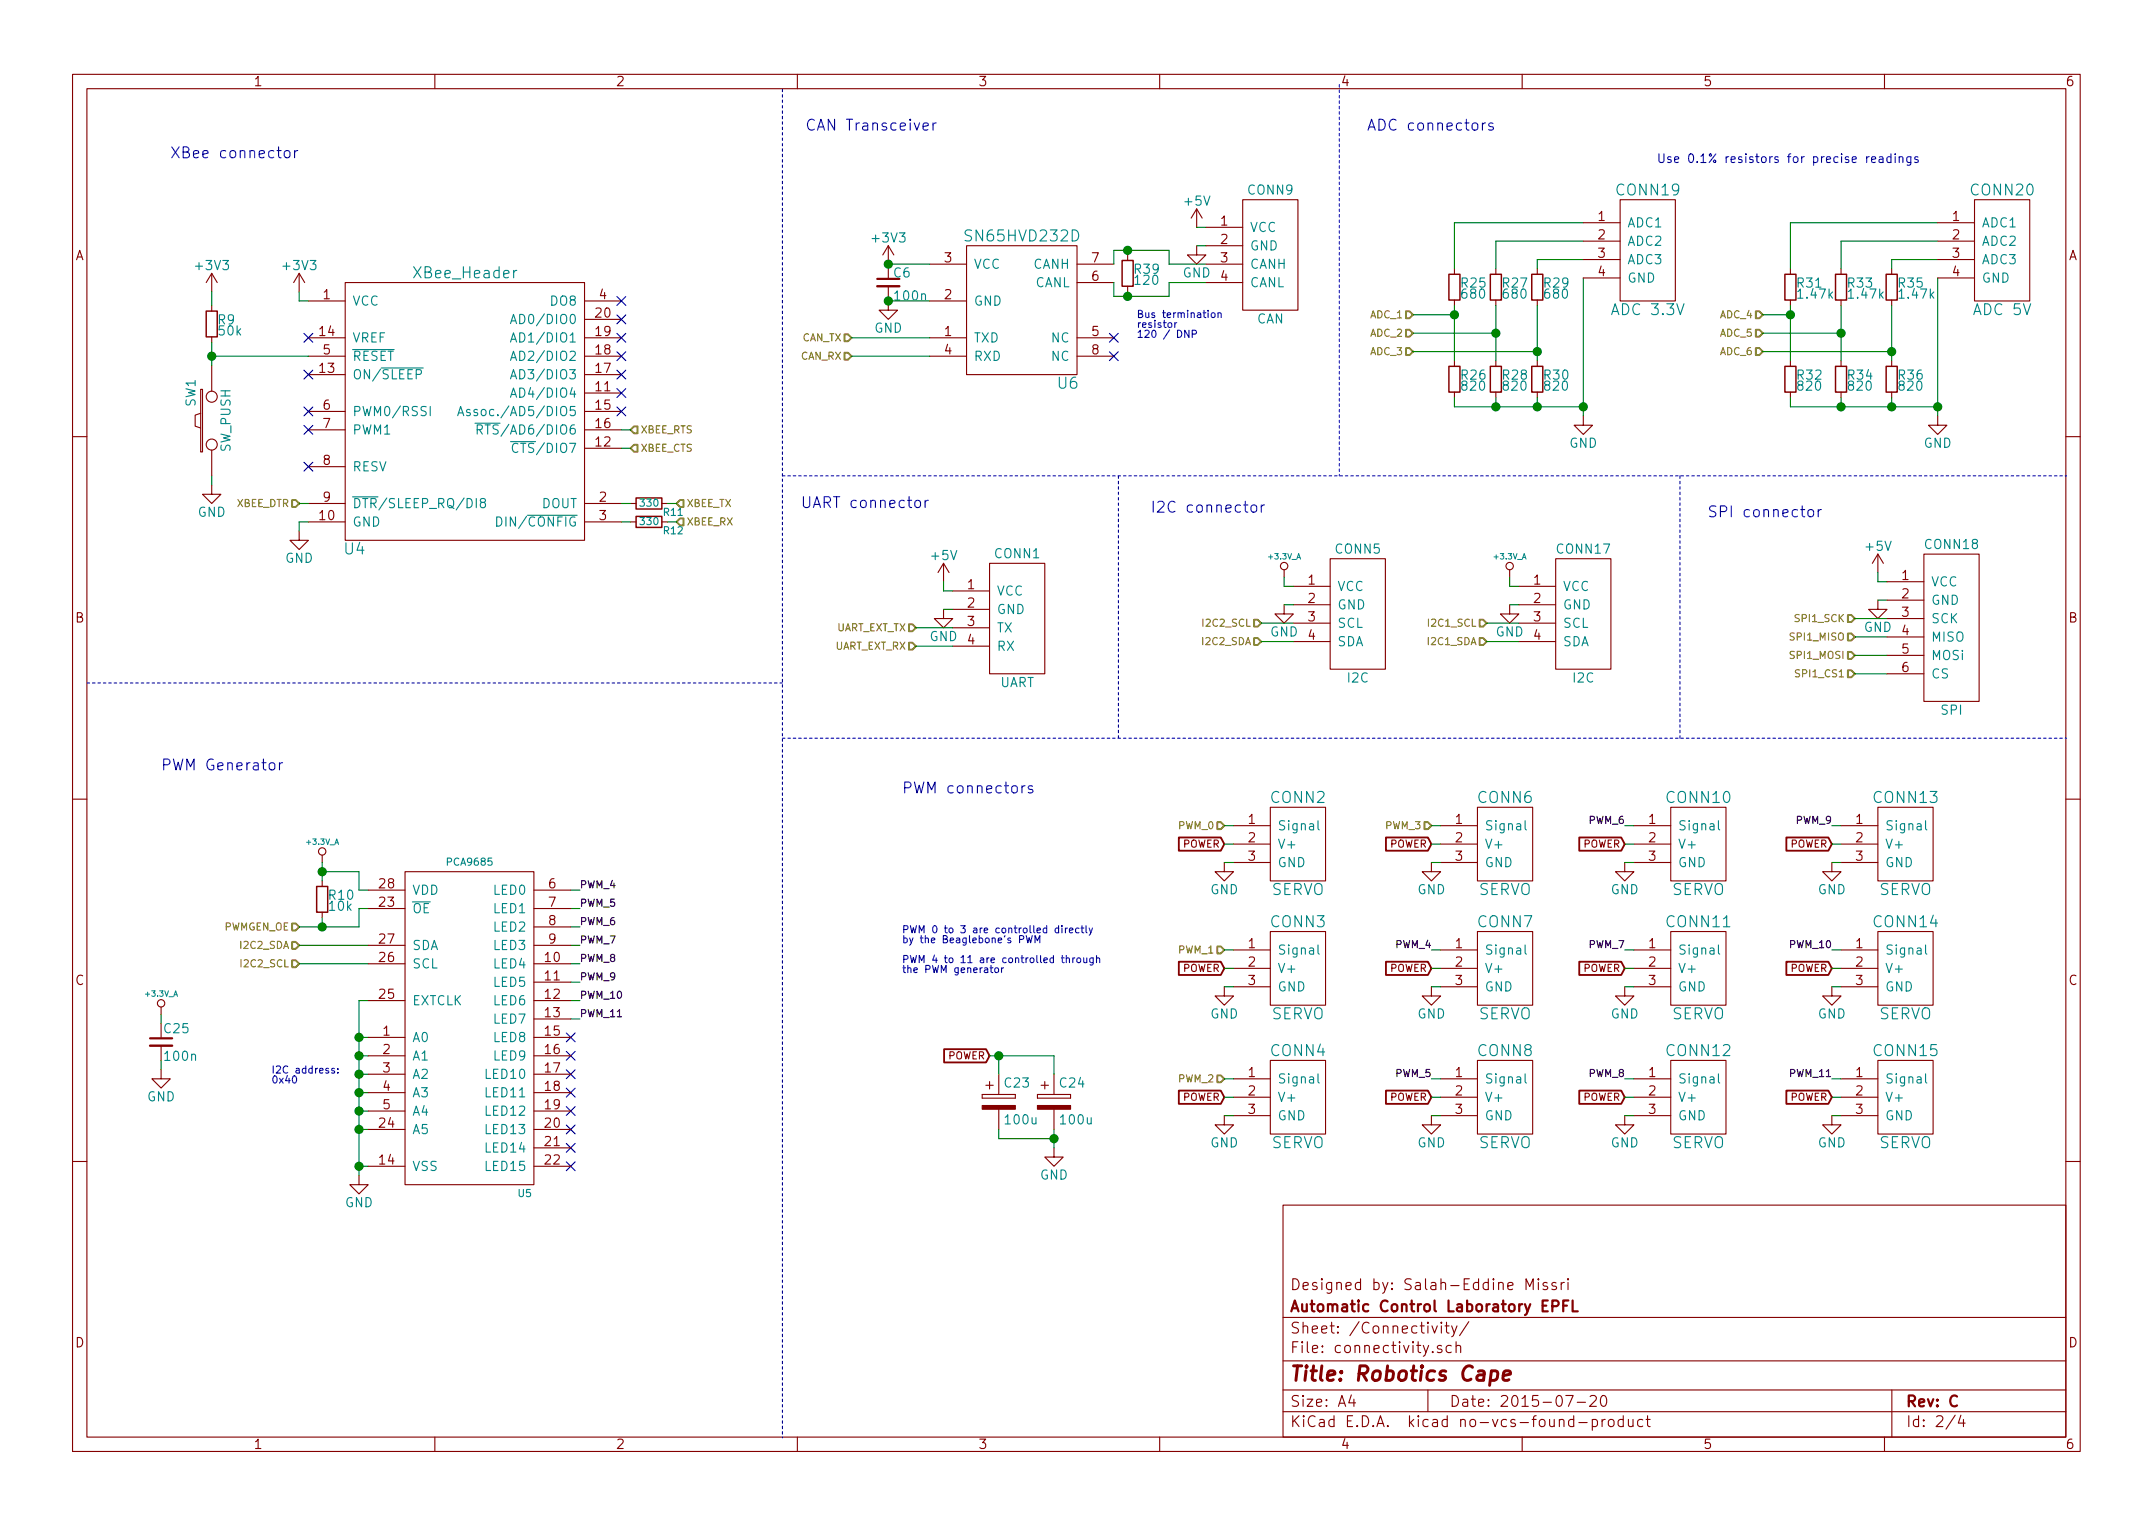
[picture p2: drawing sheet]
EESchema Schematic File Version 2
LIBS:power
LIBS:device
LIBS:transistors
LIBS:conn
LIBS:linear
LIBS:regul
LIBS:74xx
LIBS:cmos4000
LIBS:adc-dac
LIBS:memory
LIBS:xilinx
LIBS:microcontrollers
LIBS:dsp
LIBS:microchip
LIBS:analog_switches
LIBS:motorola
LIBS:texas
LIBS:intel
LIBS:audio
LIBS:interface
LIBS:digital-audio
LIBS:philips
LIBS:display
LIBS:cypress
LIBS:siliconi
LIBS:opto
LIBS:atmel
LIBS:contrib
LIBS:valves
LIBS:phoenix
LIBS:cvra
LIBS:_wireless
LIBS:_stm32
LIBS:_sensors
LIBS:_power
LIBS:_motor_drivers
LIBS:_linear-regulators
LIBS:_ic
LIBS:_div
LIBS:_connectors
LIBS:_charge-pump-regulators
LIBS:_audio
LIBS:_antenna
LIBS:National
LIBS:Mec
LIBS:IRF
LIBS:Comp2014
LIBS:robocape-cache
EELAYER 25 0
EELAYER END
$Descr A4 11693 8268
encoding utf-8
Sheet 2 4
Title "Robotics Cape"
Date "2015-07-20"
Rev "C"
Comp "Automatic Control Laboratory EPFL"
Comment1 "Designed by: Salah-Eddine Missri"
Comment2 ""
Comment3 ""
Comment4 ""
$EndDescr
$Comp
L XBee_Header U4
U 1 1
P 2525 2225
F 0 "U4" H 1925 1475 60  0000 C CNN
F 1 "XBee_Header" H 2525 2975 60  0000 C CNN
F 2 "_connectors:Xbee_Header_SMD" H 2275 2225 60  0001 C CNN
F 3 "" H 2275 2225 60  0000 C CNN
	1    2525 2225
	1    0    0    -1  
$EndComp
Text HLabel 3675 2825 2    39   Input ~ 0
XBEE_RX
Text HLabel 3675 2725 2    39   Input ~ 0
XBEE_TX
$Comp
L R_Small R11
U 1 1
P 3525 2725
F 0 "R11" V 3575 2800 39  0000 L CNN
F 1 "330" V 3525 2725 39  0000 C CNN
F 2 "Resistors_SMD:R_0402" H 3525 2725 60  0001 C CNN
F 3 "" H 3525 2725 60  0000 C CNN
	1    3525 2725
	0    1    1    0   
$EndComp
$Comp
L R_Small R12
U 1 1
P 3525 2825
F 0 "R12" V 3575 2900 39  0000 L CNN
F 1 "330" V 3525 2825 39  0000 C CNN
F 2 "Resistors_SMD:R_0402" H 3525 2825 60  0001 C CNN
F 3 "" H 3525 2825 60  0000 C CNN
	1    3525 2825
	0    1    1    0   
$EndComp
NoConn ~ 3375 1625
NoConn ~ 3375 1725
NoConn ~ 3375 1825
NoConn ~ 3375 1925
NoConn ~ 3375 2025
NoConn ~ 3375 2125
NoConn ~ 3375 2225
Text HLabel 3425 2425 2    39   Input ~ 0
XBEE_CTS
Text HLabel 3425 2325 2    39   Input ~ 0
XBEE_RTS
$Comp
L +3V3 #PWR029
U 1 1
P 1625 1575
F 0 "#PWR029" H 1625 1425 50  0001 C CNN
F 1 "+3V3" H 1625 1715 50  0000 C CNN
F 2 "" H 1625 1575 60  0000 C CNN
F 3 "" H 1625 1575 60  0000 C CNN
	1    1625 1575
	1    0    0    -1  
$EndComp
NoConn ~ 1675 1825
NoConn ~ 1675 2025
NoConn ~ 1675 2225
NoConn ~ 1675 2325
NoConn ~ 1675 2525
$Comp
L GND #PWR030
U 1 1
P 1625 2875
F 0 "#PWR030" H 1625 2625 50  0001 C CNN
F 1 "GND" H 1625 2725 50  0000 C CNN
F 2 "" H 1625 2875 60  0000 C CNN
F 3 "" H 1625 2875 60  0000 C CNN
	1    1625 2875
	1    0    0    -1  
$EndComp
$Comp
L SW_PUSH SW1
U 1 1
P 1150 2275
F 0 "SW1" H 1300 2385 50  0000 C CNN
F 1 "SW_PUSH" H 1150 2195 50  0000 C CNN
F 2 "_div:_PTS525SK15-SMT-Pushbutton" H 1150 2275 60  0001 C CNN
F 3 "" H 1150 2275 60  0000 C CNN
	1    1150 2275
	0    -1   -1   0   
$EndComp
$Comp
L GND #PWR031
U 1 1
P 1150 2625
F 0 "#PWR031" H 1150 2375 50  0001 C CNN
F 1 "GND" H 1150 2475 50  0000 C CNN
F 2 "" H 1150 2625 60  0000 C CNN
F 3 "" H 1150 2625 60  0000 C CNN
	1    1150 2625
	1    0    0    -1  
$EndComp
$Comp
L R_Small R9
U 1 1
P 1150 1750
F 0 "R9" H 1180 1770 50  0000 L CNN
F 1 "50k" H 1180 1710 50  0000 L CNN
F 2 "Resistors_SMD:R_0402" H 1150 1750 60  0001 C CNN
F 3 "" H 1150 1750 60  0000 C CNN
	1    1150 1750
	1    0    0    -1  
$EndComp
$Comp
L +3V3 #PWR032
U 1 1
P 1150 1575
F 0 "#PWR032" H 1150 1425 50  0001 C CNN
F 1 "+3V3" H 1150 1715 50  0000 C CNN
F 2 "" H 1150 1575 60  0000 C CNN
F 3 "" H 1150 1575 60  0000 C CNN
	1    1150 1575
	1    0    0    -1  
$EndComp
Text HLabel 1625 2725 0    39   Input ~ 0
XBEE_DTR
$Comp
L GND #PWR033
U 1 1
P 1950 6375
F 0 "#PWR033" H 1950 6125 50  0001 C CNN
F 1 "GND" H 1950 6225 50  0000 C CNN
F 2 "" H 1950 6375 60  0000 C CNN
F 3 "" H 1950 6375 60  0000 C CNN
	1    1950 6375
	1    0    0    -1  
$EndComp
$Comp
L +3.3V_A #PWR034
U 1 1
P 1750 4675
F 0 "#PWR034" H 1750 4635 30  0001 C CNN
F 1 "+3.3V_A" H 1750 4785 30  0000 C CNN
F 2 "" H 1750 4675 60  0000 C CNN
F 3 "" H 1750 4675 60  0000 C CNN
	1    1750 4675
	1    0    0    -1  
$EndComp
Text Notes 1475 5875 0    39   ~ 0
I2C address: \n0x40\n
Text HLabel 1625 5125 0    39   Input ~ 0
I2C2_SDA
Text HLabel 1625 5225 0    39   Input ~ 0
I2C2_SCL
Text HLabel 1625 5025 0    39   Input ~ 0
PWMGEN_OE
$Comp
L R_Small R10
U 1 1
P 1750 4875
F 0 "R10" H 1780 4895 50  0000 L CNN
F 1 "10k" H 1780 4835 50  0000 L CNN
F 2 "Resistors_SMD:R_0402" H 1750 4875 60  0001 C CNN
F 3 "" H 1750 4875 60  0000 C CNN
	1    1750 4875
	1    0    0    -1  
$EndComp
$Comp
L SERVO CONN2
U 1 1
P 7050 4575
F 0 "CONN2" H 7050 4825 60  0000 C CNN
F 1 "SERVO" H 7050 4325 60  0000 C CNN
F 2 "Pin_Headers:Pin_Header_Straight_1x03" H 7050 4575 60  0001 C CNN
F 3 "" H 7050 4575 60  0000 C CNN
	1    7050 4575
	1    0    0    -1  
$EndComp
Text HLabel 6650 4475 0    39   Input ~ 0
PWM_0
Text GLabel 6650 4575 0    39   Input ~ 0
POWER
$Comp
L GND #PWR035
U 1 1
P 6650 4675
F 0 "#PWR035" H 6650 4425 50  0001 C CNN
F 1 "GND" H 6650 4525 50  0000 C CNN
F 2 "" H 6650 4675 60  0000 C CNN
F 3 "" H 6650 4675 60  0000 C CNN
	1    6650 4675
	1    0    0    -1  
$EndComp
$Comp
L SERVO CONN3
U 1 1
P 7050 5250
F 0 "CONN3" H 7050 5500 60  0000 C CNN
F 1 "SERVO" H 7050 5000 60  0000 C CNN
F 2 "Pin_Headers:Pin_Header_Straight_1x03" H 7050 5250 60  0001 C CNN
F 3 "" H 7050 5250 60  0000 C CNN
	1    7050 5250
	1    0    0    -1  
$EndComp
Text HLabel 6650 5150 0    39   Input ~ 0
PWM_1
Text GLabel 6650 5250 0    39   Input ~ 0
POWER
$Comp
L GND #PWR036
U 1 1
P 6650 5350
F 0 "#PWR036" H 6650 5100 50  0001 C CNN
F 1 "GND" H 6650 5200 50  0000 C CNN
F 2 "" H 6650 5350 60  0000 C CNN
F 3 "" H 6650 5350 60  0000 C CNN
	1    6650 5350
	1    0    0    -1  
$EndComp
$Comp
L SERVO CONN6
U 1 1
P 8175 4575
F 0 "CONN6" H 8175 4825 60  0000 C CNN
F 1 "SERVO" H 8175 4325 60  0000 C CNN
F 2 "Pin_Headers:Pin_Header_Straight_1x03" H 8175 4575 60  0001 C CNN
F 3 "" H 8175 4575 60  0000 C CNN
	1    8175 4575
	1    0    0    -1  
$EndComp
Text HLabel 7775 4475 0    39   Input ~ 0
PWM_3
Text GLabel 7775 4575 0    39   Input ~ 0
POWER
$Comp
L GND #PWR037
U 1 1
P 7775 4675
F 0 "#PWR037" H 7775 4425 50  0001 C CNN
F 1 "GND" H 7775 4525 50  0000 C CNN
F 2 "" H 7775 4675 60  0000 C CNN
F 3 "" H 7775 4675 60  0000 C CNN
	1    7775 4675
	1    0    0    -1  
$EndComp
$Comp
L SERVO CONN7
U 1 1
P 8175 5250
F 0 "CONN7" H 8175 5500 60  0000 C CNN
F 1 "SERVO" H 8175 5000 60  0000 C CNN
F 2 "Pin_Headers:Pin_Header_Straight_1x03" H 8175 5250 60  0001 C CNN
F 3 "" H 8175 5250 60  0000 C CNN
	1    8175 5250
	1    0    0    -1  
$EndComp
Text GLabel 7775 5250 0    39   Input ~ 0
POWER
$Comp
L GND #PWR038
U 1 1
P 7775 5350
F 0 "#PWR038" H 7775 5100 50  0001 C CNN
F 1 "GND" H 7775 5200 50  0000 C CNN
F 2 "" H 7775 5350 60  0000 C CNN
F 3 "" H 7775 5350 60  0000 C CNN
	1    7775 5350
	1    0    0    -1  
$EndComp
$Comp
L SERVO CONN4
U 1 1
P 7050 5950
F 0 "CONN4" H 7050 6200 60  0000 C CNN
F 1 "SERVO" H 7050 5700 60  0000 C CNN
F 2 "Pin_Headers:Pin_Header_Straight_1x03" H 7050 5950 60  0001 C CNN
F 3 "" H 7050 5950 60  0000 C CNN
	1    7050 5950
	1    0    0    -1  
$EndComp
Text HLabel 6650 5850 0    39   Input ~ 0
PWM_2
Text GLabel 6650 5950 0    39   Input ~ 0
POWER
$Comp
L GND #PWR039
U 1 1
P 6650 6050
F 0 "#PWR039" H 6650 5800 50  0001 C CNN
F 1 "GND" H 6650 5900 50  0000 C CNN
F 2 "" H 6650 6050 60  0000 C CNN
F 3 "" H 6650 6050 60  0000 C CNN
	1    6650 6050
	1    0    0    -1  
$EndComp
$Comp
L SERVO CONN8
U 1 1
P 8175 5950
F 0 "CONN8" H 8175 6200 60  0000 C CNN
F 1 "SERVO" H 8175 5700 60  0000 C CNN
F 2 "Pin_Headers:Pin_Header_Straight_1x03" H 8175 5950 60  0001 C CNN
F 3 "" H 8175 5950 60  0000 C CNN
	1    8175 5950
	1    0    0    -1  
$EndComp
Text GLabel 7775 5950 0    39   Input ~ 0
POWER
$Comp
L GND #PWR040
U 1 1
P 7775 6050
F 0 "#PWR040" H 7775 5800 50  0001 C CNN
F 1 "GND" H 7775 5900 50  0000 C CNN
F 2 "" H 7775 6050 60  0000 C CNN
F 3 "" H 7775 6050 60  0000 C CNN
	1    7775 6050
	1    0    0    -1  
$EndComp
$Comp
L SERVO CONN10
U 1 1
P 9225 4575
F 0 "CONN10" H 9225 4825 60  0000 C CNN
F 1 "SERVO" H 9225 4325 60  0000 C CNN
F 2 "Pin_Headers:Pin_Header_Straight_1x03" H 9225 4575 60  0001 C CNN
F 3 "" H 9225 4575 60  0000 C CNN
	1    9225 4575
	1    0    0    -1  
$EndComp
Text GLabel 8825 4575 0    39   Input ~ 0
POWER
$Comp
L GND #PWR041
U 1 1
P 8825 4675
F 0 "#PWR041" H 8825 4425 50  0001 C CNN
F 1 "GND" H 8825 4525 50  0000 C CNN
F 2 "" H 8825 4675 60  0000 C CNN
F 3 "" H 8825 4675 60  0000 C CNN
	1    8825 4675
	1    0    0    -1  
$EndComp
$Comp
L SERVO CONN11
U 1 1
P 9225 5250
F 0 "CONN11" H 9225 5500 60  0000 C CNN
F 1 "SERVO" H 9225 5000 60  0000 C CNN
F 2 "Pin_Headers:Pin_Header_Straight_1x03" H 9225 5250 60  0001 C CNN
F 3 "" H 9225 5250 60  0000 C CNN
	1    9225 5250
	1    0    0    -1  
$EndComp
Text GLabel 8825 5250 0    39   Input ~ 0
POWER
$Comp
L GND #PWR042
U 1 1
P 8825 5350
F 0 "#PWR042" H 8825 5100 50  0001 C CNN
F 1 "GND" H 8825 5200 50  0000 C CNN
F 2 "" H 8825 5350 60  0000 C CNN
F 3 "" H 8825 5350 60  0000 C CNN
	1    8825 5350
	1    0    0    -1  
$EndComp
$Comp
L SERVO CONN12
U 1 1
P 9225 5950
F 0 "CONN12" H 9225 6200 60  0000 C CNN
F 1 "SERVO" H 9225 5700 60  0000 C CNN
F 2 "Pin_Headers:Pin_Header_Straight_1x03" H 9225 5950 60  0001 C CNN
F 3 "" H 9225 5950 60  0000 C CNN
	1    9225 5950
	1    0    0    -1  
$EndComp
Text GLabel 8825 5950 0    39   Input ~ 0
POWER
$Comp
L GND #PWR043
U 1 1
P 8825 6050
F 0 "#PWR043" H 8825 5800 50  0001 C CNN
F 1 "GND" H 8825 5900 50  0000 C CNN
F 2 "" H 8825 6050 60  0000 C CNN
F 3 "" H 8825 6050 60  0000 C CNN
	1    8825 6050
	1    0    0    -1  
$EndComp
$Comp
L GND #PWR044
U 1 1
P 9950 6050
F 0 "#PWR044" H 9950 5800 50  0001 C CNN
F 1 "GND" H 9950 5900 50  0000 C CNN
F 2 "" H 9950 6050 60  0000 C CNN
F 3 "" H 9950 6050 60  0000 C CNN
	1    9950 6050
	1    0    0    -1  
$EndComp
Text GLabel 9950 5950 0    39   Input ~ 0
POWER
$Comp
L SERVO CONN15
U 1 1
P 10350 5950
F 0 "CONN15" H 10350 6200 60  0000 C CNN
F 1 "SERVO" H 10350 5700 60  0000 C CNN
F 2 "Pin_Headers:Pin_Header_Straight_1x03" H 10350 5950 60  0001 C CNN
F 3 "" H 10350 5950 60  0000 C CNN
	1    10350 5950
	1    0    0    -1  
$EndComp
$Comp
L GND #PWR045
U 1 1
P 9950 5350
F 0 "#PWR045" H 9950 5100 50  0001 C CNN
F 1 "GND" H 9950 5200 50  0000 C CNN
F 2 "" H 9950 5350 60  0000 C CNN
F 3 "" H 9950 5350 60  0000 C CNN
	1    9950 5350
	1    0    0    -1  
$EndComp
Text GLabel 9950 5250 0    39   Input ~ 0
POWER
$Comp
L SERVO CONN14
U 1 1
P 10350 5250
F 0 "CONN14" H 10350 5500 60  0000 C CNN
F 1 "SERVO" H 10350 5000 60  0000 C CNN
F 2 "Pin_Headers:Pin_Header_Straight_1x03" H 10350 5250 60  0001 C CNN
F 3 "" H 10350 5250 60  0000 C CNN
	1    10350 5250
	1    0    0    -1  
$EndComp
$Comp
L GND #PWR046
U 1 1
P 9950 4675
F 0 "#PWR046" H 9950 4425 50  0001 C CNN
F 1 "GND" H 9950 4525 50  0000 C CNN
F 2 "" H 9950 4675 60  0000 C CNN
F 3 "" H 9950 4675 60  0000 C CNN
	1    9950 4675
	1    0    0    -1  
$EndComp
Text GLabel 9950 4575 0    39   Input ~ 0
POWER
$Comp
L SERVO CONN13
U 1 1
P 10350 4575
F 0 "CONN13" H 10350 4825 60  0000 C CNN
F 1 "SERVO" H 10350 4325 60  0000 C CNN
F 2 "Pin_Headers:Pin_Header_Straight_1x03" H 10350 4575 60  0001 C CNN
F 3 "" H 10350 4575 60  0000 C CNN
	1    10350 4575
	1    0    0    -1  
$EndComp
Text Label 8825 4475 2    39   ~ 0
PWM_6
Text Label 8825 5150 2    39   ~ 0
PWM_7
Text Label 8825 5850 2    39   ~ 0
PWM_8
Text Label 9950 4475 2    39   ~ 0
PWM_9
Text Label 9950 5150 2    39   ~ 0
PWM_10
Text Label 9950 5850 2    39   ~ 0
PWM_11
Text Label 3150 5025 0    39   ~ 0
PWM_6
Text Label 3150 5125 0    39   ~ 0
PWM_7
Text Label 3150 5225 0    39   ~ 0
PWM_8
Text Label 3150 5325 0    39   ~ 0
PWM_9
Text Label 3150 5425 0    39   ~ 0
PWM_10
Text Label 3150 5525 0    39   ~ 0
PWM_11
$Comp
L SN65HVD232D U6
U 1 1
P 5550 1625
F 0 "U6" H 5800 1175 60  0000 C CNN
F 1 "SN65HVD232D" H 5550 1975 60  0000 C CNN
F 2 "SMD_Packages:SOIC-8-N" H 5550 1625 60  0001 C CNN
F 3 "" H 5550 1625 60  0000 C CNN
	1    5550 1625
	1    0    0    -1  
$EndComp
$Comp
L C_Small C6
U 1 1
P 4825 1525
F 0 "C6" H 4850 1575 50  0000 L CNN
F 1 "100n" H 4850 1450 50  0000 L CNN
F 2 "Capacitors_SMD:C_0402" H 4825 1525 60  0001 C CNN
F 3 "" H 4825 1525 60  0000 C CNN
	1    4825 1525
	1    0    0    -1  
$EndComp
$Comp
L GND #PWR047
U 1 1
P 4825 1625
F 0 "#PWR047" H 4825 1375 50  0001 C CNN
F 1 "GND" H 4825 1475 50  0000 C CNN
F 2 "" H 4825 1625 60  0000 C CNN
F 3 "" H 4825 1625 60  0000 C CNN
	1    4825 1625
	1    0    0    -1  
$EndComp
$Comp
L +3V3 #PWR048
U 1 1
P 4825 1425
F 0 "#PWR048" H 4825 1275 50  0001 C CNN
F 1 "+3V3" H 4825 1565 50  0000 C CNN
F 2 "" H 4825 1425 60  0000 C CNN
F 3 "" H 4825 1425 60  0000 C CNN
	1    4825 1425
	1    0    0    -1  
$EndComp
NoConn ~ 6050 1825
NoConn ~ 6050 1925
$Comp
L +5V #PWR049
U 1 1
P 6500 1225
F 0 "#PWR049" H 6500 1075 50  0001 C CNN
F 1 "+5V" H 6500 1365 50  0000 C CNN
F 2 "" H 6500 1225 60  0000 C CNN
F 3 "" H 6500 1225 60  0000 C CNN
	1    6500 1225
	1    0    0    -1  
$EndComp
$Comp
L GND #PWR050
U 1 1
P 6500 1325
F 0 "#PWR050" H 6500 1075 50  0001 C CNN
F 1 "GND" H 6500 1175 50  0000 C CNN
F 2 "" H 6500 1325 60  0000 C CNN
F 3 "" H 6500 1325 60  0000 C CNN
	1    6500 1325
	1    0    0    -1  
$EndComp
Text HLabel 4625 1825 0    39   Input ~ 0
CAN_TX
Text HLabel 4625 1925 0    39   Input ~ 0
CAN_RX
Text Label 7775 5150 2    39   ~ 0
PWM_4
Text Label 7775 5850 2    39   ~ 0
PWM_5
Text Label 3150 4825 0    39   ~ 0
PWM_4
Text Label 3150 4925 0    39   ~ 0
PWM_5
Text HLabel 4975 3400 0    39   Input ~ 0
UART_EXT_TX
Text HLabel 4975 3500 0    39   Input ~ 0
UART_EXT_RX
$Comp
L GND #PWR051
U 1 1
P 5125 3300
F 0 "#PWR051" H 5125 3050 50  0001 C CNN
F 1 "GND" H 5125 3150 50  0000 C CNN
F 2 "" H 5125 3300 60  0000 C CNN
F 3 "" H 5125 3300 60  0000 C CNN
	1    5125 3300
	1    0    0    -1  
$EndComp
$Comp
L I2C CONN5
U 1 1
P 7375 3325
F 0 "CONN5" H 7375 3675 50  0000 C CNN
F 1 "I2C" H 7375 2975 50  0000 C CNN
F 2 "_connectors:_Molex-PicoBlade-SMD-4" H 7375 3325 50  0001 C CNN
F 3 "DOCUMENTATION" H 7375 3325 50  0001 C CNN
	1    7375 3325
	1    0    0    -1  
$EndComp
Text HLabel 6850 3475 0    39   Input ~ 0
I2C2_SDA
Text HLabel 6850 3375 0    39   Input ~ 0
I2C2_SCL
$Comp
L GND #PWR052
U 1 1
P 6975 3275
F 0 "#PWR052" H 6975 3025 50  0001 C CNN
F 1 "GND" H 6975 3125 50  0000 C CNN
F 2 "" H 6975 3275 60  0000 C CNN
F 3 "" H 6975 3275 60  0000 C CNN
	1    6975 3275
	1    0    0    -1  
$EndComp
$Comp
L +3.3V_A #PWR053
U 1 1
P 6975 3125
F 0 "#PWR053" H 6975 3085 30  0001 C CNN
F 1 "+3.3V_A" H 6975 3235 30  0000 C CNN
F 2 "" H 6975 3125 60  0000 C CNN
F 3 "" H 6975 3125 60  0000 C CNN
	1    6975 3125
	1    0    0    -1  
$EndComp
$Comp
L UART CONN1
U 1 1
P 5525 3350
F 0 "CONN1" H 5525 3700 50  0000 C CNN
F 1 "UART" H 5525 3000 50  0000 C CNN
F 2 "_connectors:_Molex-PicoBlade-SMD-4" H 5525 3350 50  0001 C CNN
F 3 "DOCUMENTATION" H 5525 3350 50  0001 C CNN
	1    5525 3350
	1    0    0    -1  
$EndComp
Text HLabel 7675 1700 0    39   Input ~ 0
ADC_1
Text HLabel 7675 1800 0    39   Input ~ 0
ADC_2
Text HLabel 7675 1900 0    39   Input ~ 0
ADC_3
Text HLabel 9575 1700 0    39   Input ~ 0
ADC_4
Text HLabel 9575 1800 0    39   Input ~ 0
ADC_5
Text HLabel 9575 1900 0    39   Input ~ 0
ADC_6
Text Notes 925  850  0    59   ~ 0
XBee connector
Text Notes 4375 700  0    59   ~ 0
CAN Transceiver
Text Notes 875  4175 0    59   ~ 0
PWM Generator
Text Notes 7425 700  0    59   ~ 0
ADC connectors
Text Notes 6250 2775 0    59   ~ 0
I2C connector
Text Notes 4350 2750 0    59   ~ 0
UART connector
Text Notes 4900 4300 0    59   ~ 0
PWM connectors
Text Notes 4900 5275 0    39   ~ 0
PWM 0 to 3 are controlled directly \nby the Beaglebone's PWM\n\nPWM 4 to 11 are controlled through \nthe PWM generator
NoConn ~ 3100 5625
NoConn ~ 3100 5725
NoConn ~ 3100 5825
NoConn ~ 3100 5925
NoConn ~ 3100 6025
NoConn ~ 3100 6125
NoConn ~ 3100 6225
NoConn ~ 3100 6325
$Comp
L I2C CONN17
U 1 1
P 8600 3325
F 0 "CONN17" H 8600 3675 50  0000 C CNN
F 1 "I2C" H 8600 2975 50  0000 C CNN
F 2 "_connectors:_Molex-PicoBlade-SMD-4" H 8600 3325 50  0001 C CNN
F 3 "DOCUMENTATION" H 8600 3325 50  0001 C CNN
	1    8600 3325
	1    0    0    -1  
$EndComp
Text HLabel 8075 3475 0    39   Input ~ 0
I2C1_SDA
Text HLabel 8075 3375 0    39   Input ~ 0
I2C1_SCL
$Comp
L GND #PWR054
U 1 1
P 8200 3275
F 0 "#PWR054" H 8200 3025 50  0001 C CNN
F 1 "GND" H 8200 3125 50  0000 C CNN
F 2 "" H 8200 3275 60  0000 C CNN
F 3 "" H 8200 3275 60  0000 C CNN
	1    8200 3275
	1    0    0    -1  
$EndComp
$Comp
L +3.3V_A #PWR055
U 1 1
P 8200 3125
F 0 "#PWR055" H 8200 3085 30  0001 C CNN
F 1 "+3.3V_A" H 8200 3235 30  0000 C CNN
F 2 "" H 8200 3125 60  0000 C CNN
F 3 "" H 8200 3125 60  0000 C CNN
	1    8200 3125
	1    0    0    -1  
$EndComp
Text Notes 9275 2800 0    59   ~ 0
SPI connector
Text HLabel 10075 3350 0    39   Input ~ 0
SPI1_SCK
Text HLabel 10075 3550 0    39   Input ~ 0
SPI1_MOSI
Text HLabel 10075 3450 0    39   Input ~ 0
SPI1_MISO
Text HLabel 10075 3650 0    39   Input ~ 0
SPI1_CS1
$Comp
L +5V #PWR056
U 1 1
P 5125 3150
F 0 "#PWR056" H 5125 3000 50  0001 C CNN
F 1 "+5V" H 5125 3290 50  0000 C CNN
F 2 "" H 5125 3150 60  0000 C CNN
F 3 "" H 5125 3150 60  0000 C CNN
	1    5125 3150
	1    0    0    -1  
$EndComp
$Comp
L +5V #PWR057
U 1 1
P 10200 3100
F 0 "#PWR057" H 10200 2950 50  0001 C CNN
F 1 "+5V" H 10200 3240 50  0000 C CNN
F 2 "" H 10200 3100 60  0000 C CNN
F 3 "" H 10200 3100 60  0000 C CNN
	1    10200 3100
	1    0    0    -1  
$EndComp
$Comp
L GND #PWR058
U 1 1
P 10200 3250
F 0 "#PWR058" H 10200 3000 50  0001 C CNN
F 1 "GND" H 10200 3100 50  0000 C CNN
F 2 "" H 10200 3250 60  0000 C CNN
F 3 "" H 10200 3250 60  0000 C CNN
	1    10200 3250
	1    0    0    -1  
$EndComp
$Comp
L R_Small R29
U 1 1
P 8350 1550
F 0 "R29" H 8380 1570 50  0000 L CNN
F 1 "680" H 8380 1510 50  0000 L CNN
F 2 "Resistors_SMD:R_0402" H 8350 1550 60  0001 C CNN
F 3 "" H 8350 1550 60  0000 C CNN
	1    8350 1550
	1    0    0    -1  
$EndComp
$Comp
L R_Small R30
U 1 1
P 8350 2050
F 0 "R30" H 8380 2070 50  0000 L CNN
F 1 "820" H 8380 2010 50  0000 L CNN
F 2 "Resistors_SMD:R_0402" H 8350 2050 60  0001 C CNN
F 3 "" H 8350 2050 60  0000 C CNN
	1    8350 2050
	1    0    0    -1  
$EndComp
$Comp
L GND #PWR059
U 1 1
P 8600 2250
F 0 "#PWR059" H 8600 2000 50  0001 C CNN
F 1 "GND" H 8600 2100 50  0000 C CNN
F 2 "" H 8600 2250 60  0000 C CNN
F 3 "" H 8600 2250 60  0000 C CNN
	1    8600 2250
	1    0    0    -1  
$EndComp
$Comp
L R_Small R31
U 1 1
P 9725 1550
F 0 "R31" H 9755 1570 50  0000 L CNN
F 1 "1.47k" H 9755 1510 50  0000 L CNN
F 2 "Resistors_SMD:R_0402" H 9725 1550 60  0001 C CNN
F 3 "" H 9725 1550 60  0000 C CNN
	1    9725 1550
	1    0    0    -1  
$EndComp
$Comp
L R_Small R32
U 1 1
P 9725 2050
F 0 "R32" H 9755 2070 50  0000 L CNN
F 1 "820" H 9755 2010 50  0000 L CNN
F 2 "Resistors_SMD:R_0402" H 9725 2050 60  0001 C CNN
F 3 "" H 9725 2050 60  0000 C CNN
	1    9725 2050
	1    0    0    -1  
$EndComp
$Comp
L GND #PWR060
U 1 1
P 10525 2250
F 0 "#PWR060" H 10525 2000 50  0001 C CNN
F 1 "GND" H 10525 2100 50  0000 C CNN
F 2 "" H 10525 2250 60  0000 C CNN
F 3 "" H 10525 2250 60  0000 C CNN
	1    10525 2250
	1    0    0    -1  
$EndComp
$Comp
L R_Small R28
U 1 1
P 8125 2050
F 0 "R28" H 8155 2070 50  0000 L CNN
F 1 "820" H 8155 2010 50  0000 L CNN
F 2 "Resistors_SMD:R_0402" H 8125 2050 60  0001 C CNN
F 3 "" H 8125 2050 60  0000 C CNN
	1    8125 2050
	1    0    0    -1  
$EndComp
$Comp
L R_Small R26
U 1 1
P 7900 2050
F 0 "R26" H 7930 2070 50  0000 L CNN
F 1 "820" H 7930 2010 50  0000 L CNN
F 2 "Resistors_SMD:R_0402" H 7900 2050 60  0001 C CNN
F 3 "" H 7900 2050 60  0000 C CNN
	1    7900 2050
	1    0    0    -1  
$EndComp
$Comp
L R_Small R27
U 1 1
P 8125 1550
F 0 "R27" H 8155 1570 50  0000 L CNN
F 1 "680" H 8155 1510 50  0000 L CNN
F 2 "Resistors_SMD:R_0402" H 8125 1550 60  0001 C CNN
F 3 "" H 8125 1550 60  0000 C CNN
	1    8125 1550
	1    0    0    -1  
$EndComp
$Comp
L R_Small R25
U 1 1
P 7900 1550
F 0 "R25" H 7930 1570 50  0000 L CNN
F 1 "680" H 7930 1510 50  0000 L CNN
F 2 "Resistors_SMD:R_0402" H 7900 1550 60  0001 C CNN
F 3 "" H 7900 1550 60  0000 C CNN
	1    7900 1550
	1    0    0    -1  
$EndComp
$Comp
L R_Small R34
U 1 1
P 10000 2050
F 0 "R34" H 10030 2070 50  0000 L CNN
F 1 "820" H 10030 2010 50  0000 L CNN
F 2 "Resistors_SMD:R_0402" H 10000 2050 60  0001 C CNN
F 3 "" H 10000 2050 60  0000 C CNN
	1    10000 2050
	1    0    0    -1  
$EndComp
$Comp
L R_Small R36
U 1 1
P 10275 2050
F 0 "R36" H 10305 2070 50  0000 L CNN
F 1 "820" H 10305 2010 50  0000 L CNN
F 2 "Resistors_SMD:R_0402" H 10275 2050 60  0001 C CNN
F 3 "" H 10275 2050 60  0000 C CNN
	1    10275 2050
	1    0    0    -1  
$EndComp
$Comp
L R_Small R33
U 1 1
P 10000 1550
F 0 "R33" H 10030 1570 50  0000 L CNN
F 1 "1.47k" H 10030 1510 50  0000 L CNN
F 2 "Resistors_SMD:R_0402" H 10000 1550 60  0001 C CNN
F 3 "" H 10000 1550 60  0000 C CNN
	1    10000 1550
	1    0    0    -1  
$EndComp
$Comp
L R_Small R35
U 1 1
P 10275 1550
F 0 "R35" H 10305 1570 50  0000 L CNN
F 1 "1.47k" H 10305 1510 50  0000 L CNN
F 2 "Resistors_SMD:R_0402" H 10275 1550 60  0001 C CNN
F 3 "" H 10275 1550 60  0000 C CNN
	1    10275 1550
	1    0    0    -1  
$EndComp
Text Notes 9000 875  0    47   ~ 0
Use 0.1% resistors for precise readings
$Comp
L CP C23
U 1 1
P 5425 5975
F 0 "C23" H 5450 6075 50  0000 L CNN
F 1 "100u" H 5450 5875 50  0000 L CNN
F 2 "Capacitors_SMD:c_elec_6.3x7.7" H 5463 5825 30  0001 C CNN
F 3 "" H 5425 5975 60  0000 C CNN
	1    5425 5975
	1    0    0    -1  
$EndComp
Text GLabel 5375 5725 0    39   Input ~ 0
POWER
$Comp
L GND #PWR061
U 1 1
P 5725 6225
F 0 "#PWR061" H 5725 5975 50  0001 C CNN
F 1 "GND" H 5725 6075 50  0000 C CNN
F 2 "" H 5725 6225 60  0000 C CNN
F 3 "" H 5725 6225 60  0000 C CNN
	1    5725 6225
	1    0    0    -1  
$EndComp
$Comp
L CP C24
U 1 1
P 5725 5975
F 0 "C24" H 5750 6075 50  0000 L CNN
F 1 "100u" H 5750 5875 50  0000 L CNN
F 2 "Capacitors_SMD:c_elec_6.3x7.7" H 5763 5825 30  0001 C CNN
F 3 "" H 5725 5975 60  0000 C CNN
	1    5725 5975
	1    0    0    -1  
$EndComp
$Comp
L R_Small R39
U 1 1
P 6125 1475
F 0 "R39" H 6155 1495 50  0000 L CNN
F 1 "120" H 6155 1435 50  0000 L CNN
F 2 "Resistors_SMD:R_0402" H 6125 1475 60  0001 C CNN
F 3 "" H 6125 1475 60  0000 C CNN
	1    6125 1475
	1    0    0    -1  
$EndComp
Text Notes 6175 1825 0    39   ~ 0
Bus termination \nresistor\n120 / DNP
$Comp
L C_Small C25
U 1 1
P 875 5650
F 0 "C25" H 885 5720 50  0000 L CNN
F 1 "100n" H 885 5570 50  0000 L CNN
F 2 "Capacitors_SMD:C_0402" H 875 5650 60  0001 C CNN
F 3 "" H 875 5650 60  0000 C CNN
	1    875  5650
	1    0    0    -1  
$EndComp
Wire Wire Line
	3425 2725 3375 2725
Wire Wire Line
	3375 2825 3425 2825
Wire Wire Line
	3675 2825 3625 2825
Wire Wire Line
	3625 2725 3675 2725
Wire Wire Line
	3425 2325 3375 2325
Wire Wire Line
	3425 2425 3375 2425
Wire Wire Line
	1625 1575 1625 1625
Wire Wire Line
	1625 1625 1675 1625
Wire Wire Line
	1625 2875 1625 2825
Wire Wire Line
	1625 2825 1675 2825
Wire Wire Line
	1150 2575 1150 2625
Wire Wire Line
	1150 1850 1150 1975
Wire Wire Line
	1150 1925 1675 1925
Connection ~ 1150 1925
Wire Wire Line
	1150 1575 1150 1650
Wire Wire Line
	1625 2725 1675 2725
Wire Wire Line
	1950 6325 2000 6325
Wire Wire Line
	1950 4725 1950 4825
Wire Wire Line
	1950 4825 2000 4825
Wire Wire Line
	1950 5425 2000 5425
Wire Wire Line
	1950 6125 2000 6125
Wire Wire Line
	1950 5425 1950 6375
Connection ~ 1950 6325
Connection ~ 1950 6125
Wire Wire Line
	1950 6025 2000 6025
Connection ~ 1950 6025
Wire Wire Line
	1950 5925 2000 5925
Connection ~ 1950 5925
Wire Wire Line
	1950 5825 2000 5825
Connection ~ 1950 5825
Wire Wire Line
	1950 5725 2000 5725
Connection ~ 1950 5725
Wire Wire Line
	1950 5625 2000 5625
Connection ~ 1950 5625
Wire Wire Line
	1625 5125 2000 5125
Wire Wire Line
	1625 5225 2000 5225
Wire Wire Line
	1750 4675 1750 4775
Wire Wire Line
	1750 4725 1950 4725
Connection ~ 1750 4725
Wire Wire Line
	1625 5025 1950 5025
Wire Wire Line
	1750 5025 1750 4975
Connection ~ 1750 5025
Wire Wire Line
	1950 5025 1950 4925
Wire Wire Line
	1950 4925 2000 4925
Wire Wire Line
	6650 4475 6700 4475
Wire Wire Line
	6650 4575 6700 4575
Wire Wire Line
	6650 4675 6700 4675
Wire Wire Line
	6650 5150 6700 5150
Wire Wire Line
	6650 5250 6700 5250
Wire Wire Line
	6650 5350 6700 5350
Wire Wire Line
	7775 4475 7825 4475
Wire Wire Line
	7775 4575 7825 4575
Wire Wire Line
	7775 4675 7825 4675
Wire Wire Line
	7775 5150 7825 5150
Wire Wire Line
	7775 5250 7825 5250
Wire Wire Line
	7775 5350 7825 5350
Wire Wire Line
	6650 5850 6700 5850
Wire Wire Line
	6650 5950 6700 5950
Wire Wire Line
	6650 6050 6700 6050
Wire Wire Line
	7775 5850 7825 5850
Wire Wire Line
	7775 5950 7825 5950
Wire Wire Line
	7775 6050 7825 6050
Wire Wire Line
	8825 4475 8875 4475
Wire Wire Line
	8825 4575 8875 4575
Wire Wire Line
	8825 4675 8875 4675
Wire Wire Line
	8825 5150 8875 5150
Wire Wire Line
	8825 5250 8875 5250
Wire Wire Line
	8825 5350 8875 5350
Wire Wire Line
	8825 5850 8875 5850
Wire Wire Line
	8825 5950 8875 5950
Wire Wire Line
	8825 6050 8875 6050
Wire Wire Line
	9950 6050 10000 6050
Wire Wire Line
	9950 5950 10000 5950
Wire Wire Line
	9950 5850 10000 5850
Wire Wire Line
	9950 5350 10000 5350
Wire Wire Line
	9950 5250 10000 5250
Wire Wire Line
	9950 5150 10000 5150
Wire Wire Line
	9950 4675 10000 4675
Wire Wire Line
	9950 4575 10000 4575
Wire Wire Line
	9950 4475 10000 4475
Wire Wire Line
	3150 5025 3100 5025
Wire Wire Line
	3150 5525 3100 5525
Wire Wire Line
	3100 5425 3150 5425
Wire Wire Line
	3100 5325 3150 5325
Wire Wire Line
	3100 5225 3150 5225
Wire Wire Line
	3100 5125 3150 5125
Wire Wire Line
	5050 1425 4825 1425
Wire Wire Line
	4825 1625 5050 1625
Connection ~ 4825 1625
Connection ~ 4825 1425
Wire Wire Line
	6500 1225 6550 1225
Wire Wire Line
	6500 1325 6550 1325
Wire Wire Line
	4625 1825 5050 1825
Wire Wire Line
	4625 1925 5050 1925
Wire Wire Line
	3150 4825 3100 4825
Wire Wire Line
	3100 4925 3150 4925
Wire Wire Line
	4975 3400 5175 3400
Wire Wire Line
	4975 3500 5175 3500
Wire Wire Line
	5125 3300 5175 3300
Wire Wire Line
	5125 3150 5125 3200
Wire Wire Line
	5125 3200 5175 3200
Wire Wire Line
	6850 3375 7025 3375
Wire Wire Line
	6850 3475 7025 3475
Wire Wire Line
	6975 3275 7025 3275
Wire Wire Line
	6975 3125 6975 3175
Wire Wire Line
	6975 3175 7025 3175
Wire Notes Line
	4250 475  4250 7800
Wire Notes Line
	4250 2575 11225 2575
Wire Notes Line
	6075 2575 6075 4000
Wire Notes Line
	7275 450  7275 2575
Wire Wire Line
	8075 3375 8250 3375
Wire Wire Line
	8075 3475 8250 3475
Wire Wire Line
	8200 3275 8250 3275
Wire Wire Line
	8200 3125 8200 3175
Wire Wire Line
	8200 3175 8250 3175
Wire Notes Line
	9125 2575 9125 4000
Wire Wire Line
	10200 3250 10250 3250
Wire Wire Line
	10200 3150 10250 3150
Wire Wire Line
	10200 3100 10200 3150
Wire Wire Line
	10075 3350 10250 3350
Wire Wire Line
	10250 3450 10075 3450
Wire Wire Line
	10075 3550 10250 3550
Wire Wire Line
	10075 3650 10250 3650
Wire Wire Line
	7675 1700 7900 1700
Wire Wire Line
	7900 1650 7900 1950
Wire Wire Line
	7675 1800 8125 1800
Wire Wire Line
	8125 1650 8125 1950
Wire Wire Line
	7675 1900 8350 1900
Wire Wire Line
	8350 1650 8350 1950
Connection ~ 7900 1700
Connection ~ 8125 1800
Connection ~ 8350 1900
Wire Wire Line
	7900 2200 7900 2150
Wire Wire Line
	8350 2200 8350 2150
Wire Wire Line
	8125 2150 8125 2200
Wire Wire Line
	8600 1500 8600 2250
Wire Wire Line
	7900 2200 8600 2200
Connection ~ 8600 2200
Connection ~ 8350 2200
Connection ~ 8125 2200
Wire Wire Line
	8600 1400 8350 1400
Wire Wire Line
	8350 1400 8350 1450
Wire Wire Line
	8600 1300 8125 1300
Wire Wire Line
	8125 1300 8125 1450
Wire Wire Line
	8600 1200 7900 1200
Wire Wire Line
	7900 1200 7900 1450
Wire Wire Line
	9575 1700 9725 1700
Wire Wire Line
	9725 1650 9725 1950
Wire Wire Line
	9575 1800 10000 1800
Wire Wire Line
	10000 1650 10000 1950
Wire Wire Line
	9575 1900 10275 1900
Wire Wire Line
	10275 1650 10275 1950
Connection ~ 9725 1700
Connection ~ 10000 1800
Connection ~ 10275 1900
Wire Wire Line
	9725 2200 9725 2150
Wire Wire Line
	10275 2200 10275 2150
Wire Wire Line
	10000 2150 10000 2200
Wire Wire Line
	10525 1500 10525 2250
Wire Wire Line
	9725 2200 10525 2200
Connection ~ 10525 2200
Connection ~ 10275 2200
Connection ~ 10000 2200
Wire Wire Line
	10525 1400 10275 1400
Wire Wire Line
	10275 1400 10275 1450
Wire Wire Line
	10525 1300 10000 1300
Wire Wire Line
	10000 1300 10000 1450
Wire Wire Line
	10525 1200 9725 1200
Wire Wire Line
	9725 1200 9725 1450
Wire Notes Line
	4250 3700 475  3700
Wire Notes Line
	4250 4000 11225 4000
Wire Wire Line
	5375 5725 5725 5725
Wire Wire Line
	5425 5725 5425 5825
Wire Wire Line
	5425 6175 5425 6125
Wire Wire Line
	5725 5725 5725 5825
Connection ~ 5425 5725
Wire Wire Line
	5725 6125 5725 6225
Wire Wire Line
	5425 6175 5725 6175
Connection ~ 5725 6175
Wire Wire Line
	6050 1425 6050 1350
Wire Wire Line
	6050 1350 6350 1350
Wire Wire Line
	6125 1350 6125 1375
Wire Wire Line
	6050 1525 6050 1600
Wire Wire Line
	6050 1600 6350 1600
Wire Wire Line
	6125 1600 6125 1575
Wire Wire Line
	6350 1600 6350 1525
Wire Wire Line
	6350 1525 6550 1525
Connection ~ 6125 1600
Wire Wire Line
	6550 1425 6350 1425
Wire Wire Line
	6350 1425 6350 1350
Connection ~ 6125 1350
$Comp
L +3.3V_A #PWR062
U 1 1
P 875 5500
F 0 "#PWR062" H 875 5460 30  0001 C CNN
F 1 "+3.3V_A" H 875 5610 30  0000 C CNN
F 2 "" H 875 5500 60  0000 C CNN
F 3 "" H 875 5500 60  0000 C CNN
	1    875  5500
	1    0    0    -1  
$EndComp
$Comp
L GND #PWR063
U 1 1
P 875 5800
F 0 "#PWR063" H 875 5550 50  0001 C CNN
F 1 "GND" H 875 5650 50  0000 C CNN
F 2 "" H 875 5800 60  0000 C CNN
F 3 "" H 875 5800 60  0000 C CNN
	1    875  5800
	1    0    0    -1  
$EndComp
Wire Wire Line
	875  5800 875  5750
Wire Wire Line
	875  5500 875  5550
$Comp
L CAN CONN9
U 1 1
P 6900 1375
F 0 "CONN9" H 6900 1725 50  0000 C CNN
F 1 "CAN" H 6900 1025 50  0000 C CNN
F 2 "_connectors:_Molex-PicoBlade-SMD-4" H 7150 1375 50  0001 C CNN
F 3 "DOCUMENTATION" H 7150 1375 50  0001 C CNN
	1    6900 1375
	1    0    0    -1  
$EndComp
$Comp
L SPI CONN18
U 1 1
P 11000 3650
F 0 "CONN18" H 10600 4350 50  0000 C CNN
F 1 "SPI" H 10600 3450 50  0000 C CNN
F 2 "_connectors:_Molex-PicoBlade-SMD-6" H 10900 4200 39  0001 C CNN
F 3 "" H 10900 4200 39  0000 C CNN
	1    11000 3650
	1    0    0    -1  
$EndComp
$Comp
L ADC CONN19
U 1 1
P 8950 1600
F 0 "CONN19" H 8950 2175 59  0000 C CNN
F 1 "ADC 3.3V" H 8950 1525 59  0000 C CNN
F 2 "_connectors:_Molex-PicoBlade-SMD-4" H 8950 1600 59  0001 C CNN
F 3 "" H 8950 1600 59  0000 C CNN
	1    8950 1600
	1    0    0    -1  
$EndComp
$Comp
L ADC CONN20
U 1 1
P 10875 1600
F 0 "CONN20" H 10875 2175 59  0000 C CNN
F 1 "ADC 5V" H 10875 1525 59  0000 C CNN
F 2 "_connectors:_Molex-PicoBlade-SMD-4" H 10875 1600 59  0001 C CNN
F 3 "" H 10875 1600 59  0000 C CNN
	1    10875 1600
	1    0    0    -1  
$EndComp
$Comp
L PCA9685 U5
U 1 1
P 2550 5475
F 0 "U5" H 2850 4475 39  0000 C CNN
F 1 "PCA9685" H 2550 6275 39  0000 C CNN
F 2 "Housings_DFN_QFN:QFN-28-1EP_6x6mm_Pitch0.65mm" H 2550 5475 39  0001 C CNN
F 3 "" H 2550 5475 39  0000 C CNN
	1    2550 5475
	1    0    0    -1  
$EndComp
$EndSCHEMATC
